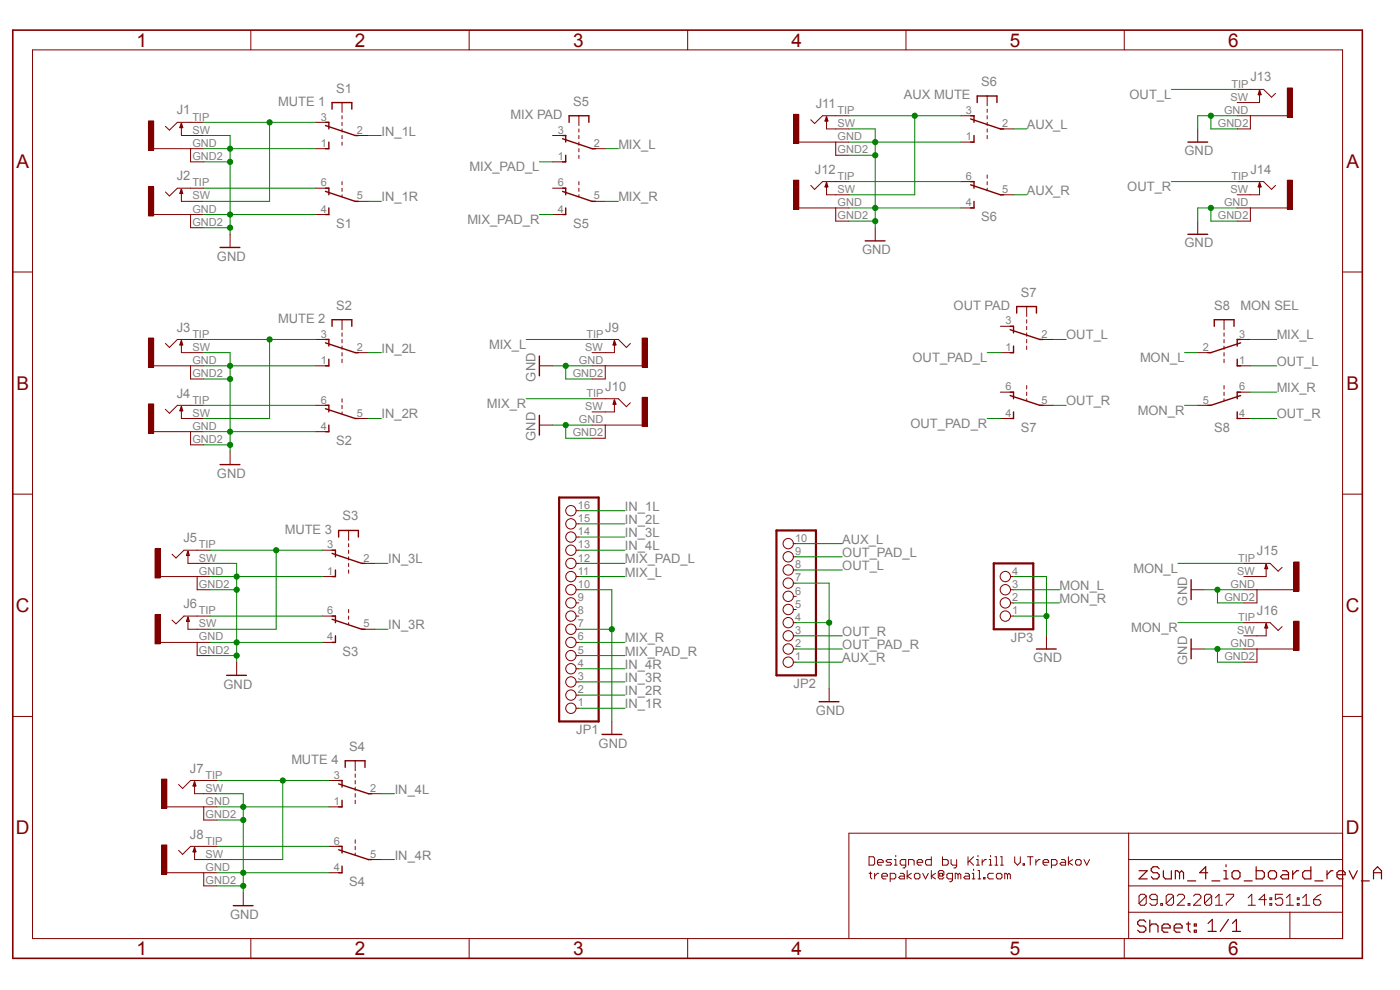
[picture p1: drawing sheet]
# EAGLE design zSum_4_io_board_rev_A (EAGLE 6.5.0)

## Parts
J1  PJ301WQP  [WQP_PJ_301BM]
J2  PJ301WQP  [WQP_PJ_301BM]
J3  PJ301WQP  [WQP_PJ_301BM]
J4  PJ301WQP  [WQP_PJ_301BM]
J5  PJ301WQP  [WQP_PJ_301BM]
J6  PJ301WQP  [WQP_PJ_301BM]
J7  PJ301WQP  [WQP_PJ_301BM]
J8  PJ301WQP  [WQP_PJ_301BM]
J9  PJ301WQP  [WQP_PJ_301BM]
J10  PJ301WQP  [WQP_PJ_301BM]
J11  PJ301WQP  [WQP_PJ_301BM]
J12  PJ301WQP  [WQP_PJ_301BM]
J13  PJ301WQP  [WQP_PJ_301BM]
J14  PJ301WQP  [WQP_PJ_301BM]
J15  PJ301WQP  [WQP_PJ_301BM]
J16  PJ301WQP  [WQP_PJ_301BM]
JP1  PINHD-1X16  [1X16_]
JP2  PINHD-1X10  [1X10_]
JP3  PINHD-1X4  [1X04]
S1  MUTE 1  9077-2  [9077-2]
S2  MUTE 2  9077-2  [9077-2]
S3  MUTE 3  9077-2  [9077-2]
S4  MUTE 4  9077-2  [9077-2]
S5  MIX PAD  9077-2  [9077-2]
S6  AUX MUTE  9077-2  [9077-2]
S7  OUT PAD  9077-2  [9077-2]
S8  MON SEL  9077-2  [9077-2]

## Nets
AUX_L: JP2.10 S6.2(1:P)
AUX_R: JP2.1 S6.5(2:P)
GND: J1.GND J1.GND2 J1.SW J2.GND J2.GND2 J3.GND J3.GND2 J3.SW J4.GND J4.GND2 J5.GND J5.GND2 J5.SW J6.GND J6.GND2 J7.GND J7.GND2 J7.SW J8.GND J8.GND2 J9.GND J9.GND2 J10.GND J10.GND2 J11.GND J11.GND2 J11.SW J12.GND J12.GND2 J13.GND J13.GND2 J14.GND J14.GND2 J15.GND J15.GND2 J16.GND J16.GND2 JP1.7 JP1.10 JP2.4 JP2.7 JP3.1 JP3.4 S1.1(1:S) S1.4(2:S) S2.1(1:S) S2.4(2:S) S3.1(1:S) S3.4(2:S) S4.1(1:S) S4.4(2:S) S6.1(1:S) S6.4(2:S)
IN_1L: JP1.16 S1.2(1:P)
IN_1R: JP1.1 S1.5(2:P)
IN_2L: JP1.15 S2.2(1:P)
IN_2R: JP1.2 S2.5(2:P)
IN_3L: JP1.14 S3.2(1:P)
IN_3R: JP1.3 S3.5(2:P)
IN_4L: JP1.13 S4.2(1:P)
IN_4R: JP1.4 S4.5(2:P)
MIX_L: J9.TIP JP1.11 S5.2(1:P) S8.3(1:O)
MIX_PAD_L: JP1.12 S5.1(1:S)
MIX_PAD_R: JP1.5 S5.4(2:S)
MIX_R: J10.TIP JP1.6 S5.5(2:P) S8.6(2:O)
MON_L: J15.TIP JP3.3 S8.2(1:P)
MON_R: J16.TIP JP3.2 S8.5(2:P)
N$1: J1.TIP J2.SW S1.3(1:O)
N$5: J3.TIP J4.SW S2.3(1:O)
N$6: J2.TIP S1.6(2:O)
N$7: J4.TIP S2.6(2:O)
N$8: J5.TIP J6.SW S3.3(1:O)
N$9: J6.TIP S3.6(2:O)
N$10: J7.TIP J8.SW S4.3(1:O)
N$11: J8.TIP S4.6(2:O)
N$12: J11.TIP J12.SW S6.3(1:O)
N$13: J12.TIP S6.6(2:O)
OUT_L: J13.TIP JP2.8 S7.2(1:P) S8.1(1:S)
OUT_PAD_L: JP2.9 S7.1(1:S)
OUT_PAD_R: JP2.2 S7.4(2:S)
OUT_R: J14.TIP JP2.3 S7.5(2:P) S8.4(2:S)
Unconnected: J9.SW J10.SW J13.SW J14.SW J15.SW J16.SW JP1.8 JP1.9 JP2.5 JP2.6 S5.3(1:O) S5.6(2:O) S7.3(1:O) S7.6(2:O)

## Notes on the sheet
- Designed by Kirill V.Trepakov
  trepakovk@gmail.com
